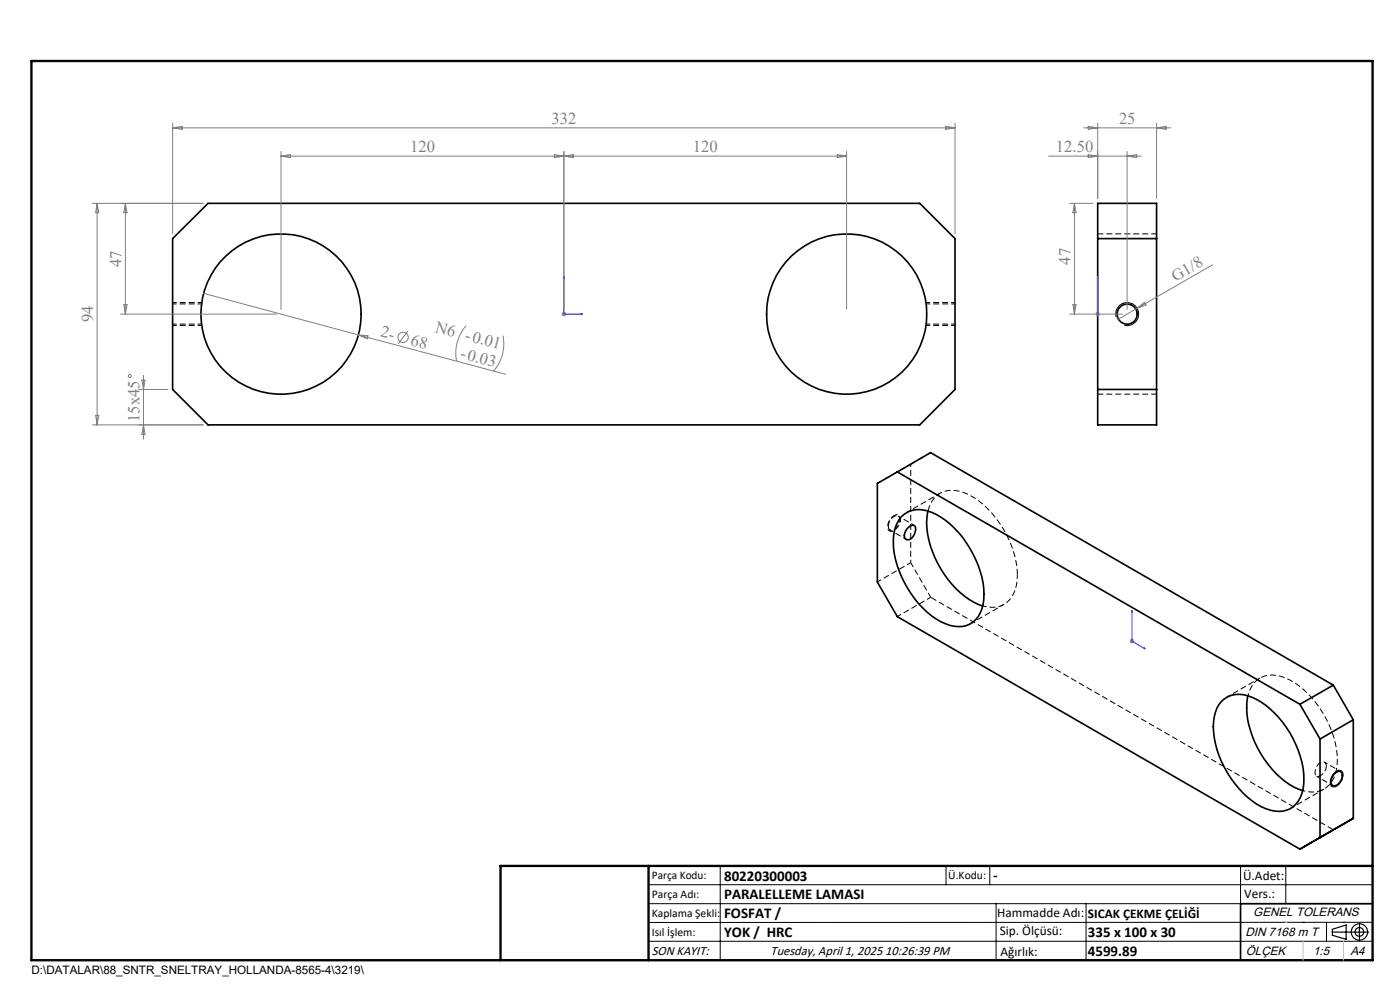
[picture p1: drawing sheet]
<svg xmlns="http://www.w3.org/2000/svg" width="297mm" height="210mm" viewBox="0 0 297 210" stroke-linecap="round" stroke-linejoin="round" font-family="sans-serif">
<g fill="none" stroke="#000" stroke-width=".21" stroke-dasharray="1.3 .6" stroke-dashoffset=".4" stroke-linecap="butt">
<path d="M36.6 68.7h6.2M36.6 69h6.2M42.8 64.5h-6.2M42.8 64.2h-6.2M196.5 69h6.1M196.5 68.7h6.1M202.6 64.5h-6.1M202.6 64.2h-6.1M241.3 66.7l-.2-.8M186.1 102.5l7.1-4.1M199.4 104.6l-7.1 4.1M186.1 123.4l7.1-4"/>
<path d="M190.4 130.8l7-4.1M205.9 132.3l7.1-4.1M208.5 128.5a5.2 5.2 0 0 0 7.1-4.4l.2-2.1M267.3 143.8l-7.1 4.1M273.8 171.5l7.1-4.1"/>
</g>
<g fill="none" stroke="#000" stroke-width=".35">
<path d="M36.6 50.6l7.5-7.5h151l7.5 7.5v32l-7.5 7.5h-151l-7.5-7.5zM232.9 43.1h12.5v47h-12.5zM232.9 50.6h12.5M232.9 82.6h12.5M190.4 100.1l85.4 49.3M190.4 100.1l-4.3 2.4v21l4.3 7.3 85.4 49.3M190.4 100.1l7-4.1 85.5 49.3M191.2 109.6a5.6 5.6 0 0 1 6.5-.9 20 20 0 0 1 10.3 12.5 12.6 12.6 0 0 1 0 8.8 5.1 5.1 0 0 1-6.5 2.7 17.4 17.4 0 0 1-9.7-9.2 15.9 15.9 0 0 1-1.9-11.6l.8-1.6zM192.7 111.9a.91 .91 0 0 1 1.4-.3 2.38 2.38 0 0 1-1.2 2.9 .82 .82 0 0 1-.9-.3 .82 .82 0 0 1-.1-.9l.4-1zM196.8 108.4a17.1 17.1 0 0 0 2.8 12.2 17.4 17.4 0 0 0 8.9 7.9M259.1 148.8a5.6 5.6 0 0 1 6.4-.9 20 20 0 0 1 10.3 12.5 12.6 12.6 0 0 1 0 8.8 5.3 5.3 0 0 1-7.3 2.3 19 19 0 0 1-9.4-10 14.6 14.6 0 0 1-.9-11.3zM264.7 147.6a18.1 18.1 0 0 0 3.5 13.4 16.5 16.5 0 0 0 8.2 6.7"/>
<path d="M275.8 149.4l4.2 7.4M280 156.8v20.9l-4.2 2.4M282.9 145.3l-7.1 4.1M282.9 145.3l4.2 7.4M287.1 152.7l-7.1 4.1M287.1 152.7v20.9l-11.3 6.5M283 164.2a1.14 1.14 0 0 1 1.6-.4 2.24 2.24 0 0 1-1.6 2.9 1.1 1.1 0 0 1-.5-1.7zM291.2 191.7h-28v12"/>
<circle cx="59.6" cy="66.6" r="17"/>
<circle cx="179.6" cy="66.6" r="17"/>
<circle cx="239.1" cy="66.6" r="2.14"/>
</g>
<path d="M237.1 66l-.1 .6M238 64.5l.4-.2M240.2 64.4l.1 .1M215.8 122a21.1 21.1 0 0 0-10.1-17 6 6 0 0 0-7.4 .5 6.4 6.4 0 0 0-1.4 2.9" fill="none" stroke="#000" stroke-width=".21" stroke-dasharray="1.3 .6" stroke-linecap="butt"/>
<path d="M245.4 49.6h-12.5M197.4 96l-4.2 2.4M232.9 83.6h12.5M188.5 111.6a2.12 2.12 0 0 1 2-2.2 1.5 1.5 0 0 1 0 2.1 1.25 1.25 0 0 1-1.9 .8l-.1-.7M281.4 162.5a2.23 2.23 0 0 1-2.1 2.2 2.04 2.04 0 0 1 1.6-3.1l.3 .2 .2 .7" fill="none" stroke="#000" stroke-width=".21" stroke-dasharray="1.3 .6" stroke-dashoffset=".1" stroke-linecap="butt"/>
<path d="M193.2 98.4v21M276.4 167.7a5.2 5.2 0 0 0 7.1-4.4 19.2 19.2 0 0 0-4.3-14.2 14.7 14.7 0 0 0-8.4-5.8 5.1 5.1 0 0 0-6 4.3" fill="none" stroke="#000" stroke-width=".21" stroke-dasharray="1.3 .6" stroke-dashoffset=".7" stroke-linecap="butt"/>
<path d="M197.4 126.7l85.5 49.3" fill="none" stroke="#000" stroke-width=".21" stroke-dasharray="1.3 .6" stroke-dashoffset="-.1" stroke-linecap="butt"/>
<path d="M193.2 119.4l4.2 7.3" fill="none" stroke="#000" stroke-width=".21" stroke-dasharray="1.3 .6" stroke-dashoffset=".2" stroke-linecap="butt"/>
<path d="M188.8 112.4l3.4 2M194 111.4l-3.5-1.9M279.3 164.7l3.4 1.9M284.4 163.7l-3.4-2" fill="none" stroke="#000" stroke-width=".21" stroke-dasharray="1.3 .6" stroke-dashoffset=".6" stroke-linecap="butt"/>
<g fill="none" stroke="#808080" stroke-width=".21">
<path d="M36.6 27.1h166M36.6 26.1v23.5M36.6 27.1l2-.3v.6zM59.6 32.1v33.5M59.6 33.1h120M59.6 33.1l2-.3v.6zM117.6 32.8l4 .6v-.6l-4 .6zM119.6 32.1v33.5M177.6 32.8l2 .3-2 .3zM179.6 32.1v33.5M200.6 26.8l2 .3-2 .3zM202.6 26.1v23.5"/>
<path d="M222.4 33.1h19.7M229.9 27.1h18.5M230.9 26.8l2 .3-2 .3zM230.9 32.8l2 .3-2 .3zM232.9 26.1v16M239.1 32.1v33.5M239.1 33.1l2-.3v.6zM245.4 26.1v16M245.4 27.1l2-.3v.6zM19.6 43.1h23.5M20.6 43.1l.4 2h-.7zM20.6 43.1v47"/>
<path d="M26.6 43.1v23.5M26.6 43.1l.4 2h-.7zM226.9 43.1h5M227.9 43.1l.4 2h-.7zM227.9 43.1v23.5M257.2 56.2l-16 9.2M25.6 66.6h33M26.3 64.6h.7l-.4 2zM30.4 79.6v13.5M43.2 62.2l32.8 8.8M76 71l31.3 8.4M76 71l2.1 .2-.2 .7z"/>
<path d="M86.5 70.2l-2 2.7M98.9 69.1a8.7 8.7 0 0 0-2 7.5M106.7 71.2a8.6 8.6 0 0 1-2 7.5M119.1 66.6h1M119.3 66.3l.7 .7M119.6 66.1v1M120 66.3l-.7 .7M226.9 66.6h11.2M227.6 64.6h.7l-.4 2zM232.5 66.3l.7 .7M232.9 66.1v1M233.2 66.3l-.7 .7"/>
<path d="M241.2 65.4l-4.2 2.4M241.2 65.4l1.6-1.3 .3 .6zM19.6 90.1h23.5M20.3 88.1h.7l-.4 2zM29.4 82.6h6.2M30.1 80.6h.7l-.4 2zM30.4 90.1l.4 2h-.7zM239.6 136h1M239.8 135.7l.7 .7M240.1 135.5v1M240.5 135.7l-.7 .7"/>
<circle cx="27.5" cy="79.7" r=".31"/>
<circle cx="85.5" cy="71.6" r="1.09"/>
</g>
<g fill="none" stroke="#000" stroke-width=".21">
<path d="M236.8 67.3a2.43 2.43 0 0 1 2.1-3.1 2.43 2.43 0 0 1 2.6 2.6 2.43 2.43 0 0 1-3 2.2M282.8 164.2a1.24 1.24 0 0 1 2-.5 2.53 2.53 0 0 1-1.8 3.2 .86 .86 0 0 1-.8-1.3zM137.6 187.7h153.6M137.6 191.7h153.6M137.6 199.7h153.6M152.8 183.7v20M200.7 183.7v4M210 183.7v4M211.3 191.7v12M230.4 191.7v12M263.2 183.7v20M272.8 183.7v8"/>
<path d="M276.4 195.6h.1M281.4 195.6v4.1M285 195.6h.1M291.2 195.6l-153.6 .1"/>
</g>
<path d="M189.7 109.4a2.53 2.53 0 0 0-1.2 3.1 1.43 1.43 0 0 0 2-.8 1.86 1.86 0 0 0 .2-2.4l-.3-.1-.7 .2" fill="none" stroke="#000" stroke-width=".21" stroke-dasharray="1.3 .6" stroke-dashoffset=".5" stroke-linecap="butt"/>
<g fill="none" stroke="#000" stroke-width=".25">
<path d="M282.6 197.7h7.8M282.6 197.1l3-.9v3l-3-.8zM288.4 195.8v3.8M106.2 203.7h185"/>
<circle cx="288.4" cy="197.7" r="1.74"/>
<circle cx="288.4" cy="197.7" r=".93"/>
</g>
<path d="M119.6 58.6l.1 .4h-.2zM119.6 58.6v8h4M232.9 58.6v.4v-.4M232.9 58.6v8M123.2 66.5l.4 .1-.4 .1zM232.9 66.5v.2zM232.9 66.6h.1M240.1 129.5l.1 .3h-.1zM240.1 129.5v6.5l2.9 1.6M242.7 137.4l.3 .2h-.3z" fill="none" stroke="#00f" stroke-width=".21"/>
<path d="M6.7 12.9h284.5v190.8h-284.5zM137.6 183.7v20M291.2 183.7h-185v20" fill="none" stroke="#000" stroke-width=".5"/>
<path d="M276.4 199.7v4M285 199.7v4" fill="none" stroke="#c0c0c0" stroke-width=".21"/>
<path d="M272.8 195.6h.1" fill="none" stroke="#c0c0c0" stroke-width=".25"/>
<g fill="#00f">
<path d="M123.2 66.5l.4 .1-.4 .1zM119.6 58.6l.1 .4h-.2z"/>
<path d="M232.9 66.5v.2zM232.9 58.6v.4z"/>
<path d="M242.7 137.4l.3 .2h-.3zM240.1 129.5l.1 .3h-.1z"/>
</g>
<g font-size="3.5" fill="#808080">
<text x="117" y="26.3">332</text>
<text x="237.4" y="26.3">25</text>
<text x="87" y="32.3">120</text>
<text x="147" y="32.3">120</text>
<text x="224" y="32.3">12.50</text>
<text x="25.8" y="56.6" transform="rotate(-90 25.8 56.6)">47</text>
<text x="227.1" y="56.2" transform="rotate(-90 227.1 56.2)">47</text>
<text x="249.4" y="59.8" transform="rotate(-30 249.4 59.8)">G1/8</text>
<text x="19.8" y="68.4" transform="rotate(-90 19.8 68.4)">94</text>
<text x="80.6" y="71.4" transform="rotate(15 80.6 71.4)">2-</text>
<text x="92.2" y="70.5" transform="rotate(15 92.2 70.5)">N6 -0.01</text>
<text x="87" y="73.1" transform="rotate(15 87 73.1)">68</text>
<text x="97.5" y="75.9" transform="rotate(15 97.5 75.9)">-0.03</text>
<text x="29.6" y="89.5" transform="rotate(-90 29.6 89.5)">15x45</text>
</g>
<g font-size="3.2">
<text x="153.6" y="190.8">PARALELLEME LAMASI</text>
<text x="153.6" y="186.8">80220300003</text>
<text x="210.7" y="186.6">-</text>
<text x="153.6" y="194.8">FOSFAT /</text>
<text x="153.6" y="198.8">YOK / HRC</text>
<text x="230.8" y="198.7">335 x 100 x 30</text>
<text x="230.8" y="202.8">4599.89</text>
</g>
<g font-size="2.8">
<text x="263.7" y="186.7">Ü.Adet:</text>
<text x="263.9" y="190.5">Vers.:</text>
<text x="211.5" y="194.5">Hammadde Adı:</text>
<text x="230.8" y="194.7">SICAK ÇEKME ÇELİĞİ</text>
<text x="138.3" y="202.6">SON KAYIT:</text>
<text x="163.5" y="202.6">Tuesday, April 1, 2025 10:26:39 PM</text>
<text x="212.1" y="198.4">Sip. Ölçüsü:</text>
<text x="212.2" y="202.7">Ağırlık:</text>
</g>
<g font-size="2.6">
<text x="265.9" y="194.4">GENEL TOLERANS</text>
<text x="264.2" y="198.5">DIN 7168 m T</text>
<text x="264.3" y="202.6">ÖLÇEK</text>
<text x="278.5" y="202.6">1:5</text>
<text x="286.5" y="202.6">A4</text>
</g>
<g font-size="2.5">
<text x="138.3" y="186.4">Parça Kodu:</text>
<text x="138.3" y="190.5">Parça Adı:</text>
<text x="201.2" y="186.5">Ü.Kodu:</text>
<text x="138.3" y="194.5">Kaplama Şekli:</text>
<text x="138.3" y="198.6">Isıl İşlem:</text>
<text x="6.7" y="206.7">D:\DATALAR\88_SNTR_SNELTRAY_HOLLANDA-8565-4\3219\</text>
</g>
</svg>
